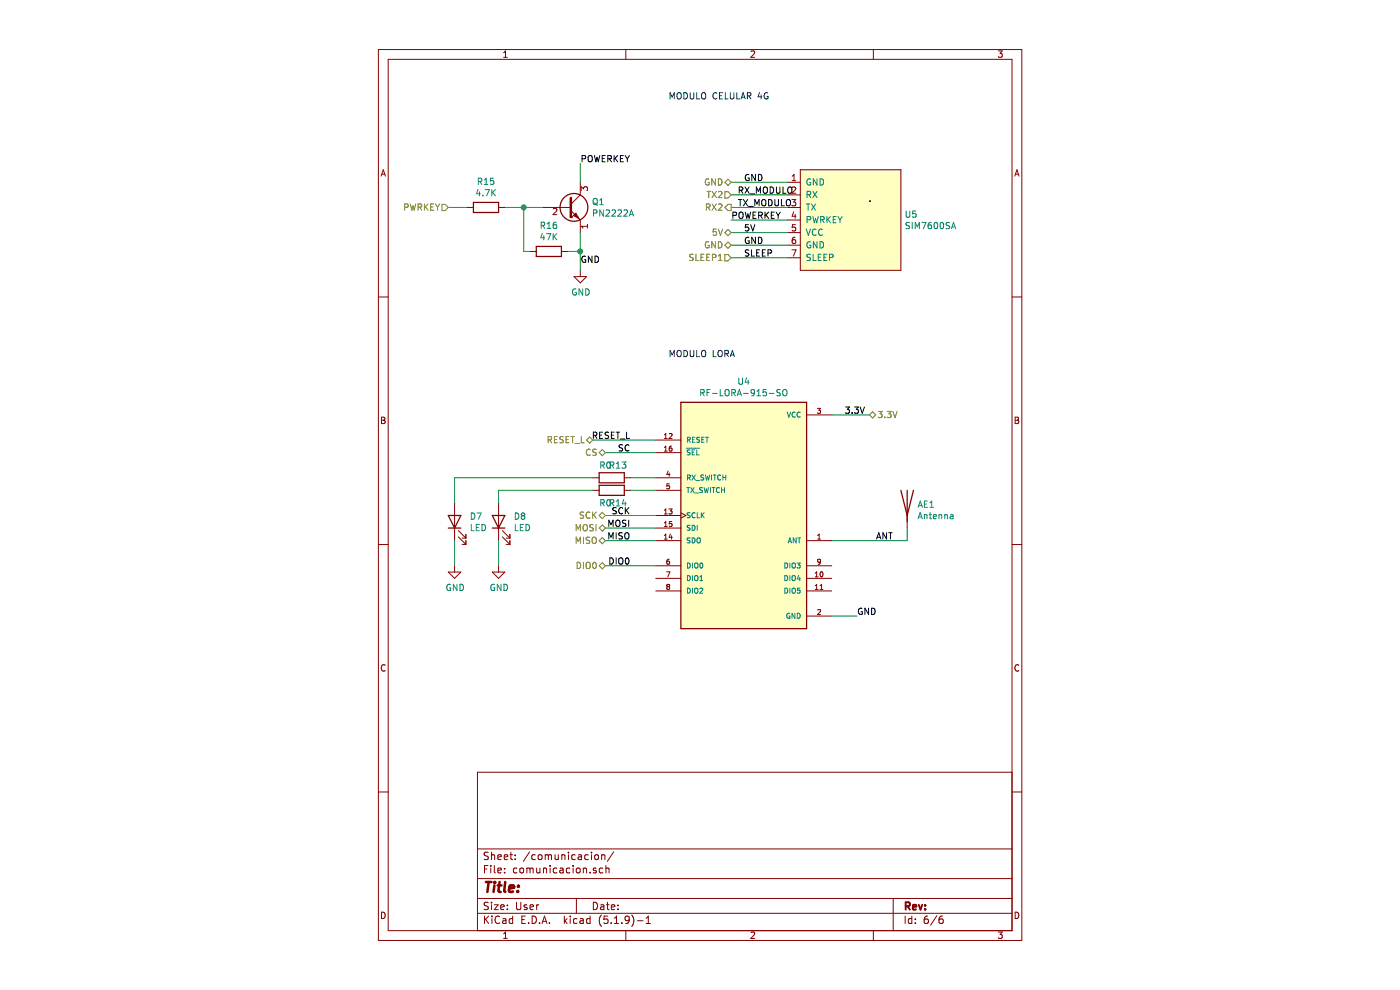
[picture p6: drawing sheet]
EESchema Schematic File Version 4
EELAYER 30 0
EELAYER END
$Descr User 5906 7874
encoding utf-8
Sheet 6 6
Title ""
Date ""
Rev ""
Comp ""
Comment1 ""
Comment2 ""
Comment3 ""
Comment4 ""
$EndDescr
Text Label 3300 1450 0    50   ~ 0
GND
Text Label 3300 1850 0    50   ~ 0
5V
Text Label 3300 1950 0    50   ~ 0
GND
Text Label 3300 2050 0    50   ~ 0
SLEEP
Text HLabel 3200 1450 0    50   BiDi ~ 0
GND
Text HLabel 3200 1650 0    50   Output ~ 0
RX2
Text HLabel 3200 1550 0    50   Input ~ 0
TX2
Text HLabel 950  1650 0    50   Input ~ 0
PWRKEY
Text HLabel 3200 1850 0    50   BiDi ~ 0
5V
Text HLabel 3200 1950 0    50   BiDi ~ 0
GND
Text HLabel 3200 2050 0    50   Input ~ 0
SLEEP1
Text Notes 2700 800  0    50   ~ 0
MODULO CELULAR 4G
Text HLabel 2200 4500 0    50   BiDi ~ 0
DIO0
Text HLabel 2100 3500 0    50   BiDi ~ 0
RESET_L
Text HLabel 2200 4300 0    50   BiDi ~ 0
MISO
Text HLabel 2200 4200 0    50   BiDi ~ 0
MOSI
Text HLabel 2200 4100 0    50   BiDi ~ 0
SCK
Text HLabel 2200 3600 0    50   BiDi ~ 0
CS
Text Label 2400 4500 2    50   ~ 0
DIO0
Text Label 2400 3500 2    50   ~ 0
RESET_L
Text Label 2400 4300 2    50   ~ 0
MISO
Text Label 2400 4200 2    50   ~ 0
MOSI
Text Label 2400 4100 2    50   ~ 0
SCK
Text Label 2400 3600 2    50   ~ 0
SC
$Comp
L RF-LORA-868-SO:RF-LORA-868-SO U4
U 1 1
P 3300 4100
F 0 "U4" H 3300 5167 50  0000 C CNN
F 1 "RF-LORA-915-SO" H 3300 5076 50  0000 C CNN
F 2 "RF-LORA-868-SO:XCVR_RF-LORA-868-SO" H 3300 4100 50  0001 L BNN
F 3 "https://media.digikey.com/pdf/Data%20Sheets/RF%20Solutions%20PDFs/RF-LORA.pdf" H 3300 4100 50  0001 L BNN
F 4 "RF SOLUTIONS" H 3300 4100 50  0001 L BNN "MANUFACTURER"
F 5 "" H 3300 4100 50  0001 L BNN "PARTREV"
F 6 "Manufacturer recommendations" H 3300 4100 50  0001 L BNN "STANDARD"
	1    3300 4100
	1    0    0    -1  
$EndComp
Text Label 4200 4900 0    50   ~ 0
GND
Text HLabel 4300 3300 2    50   BiDi ~ 0
3.3V
Text Label 4100 3300 0    50   ~ 0
3.3V
Wire Wire Line
	4000 3300 4300 3300
Text Notes 2700 2850 0    50   ~ 0
MODULO LORA
Wire Wire Line
	4200 4900 4000 4900
Wire Wire Line
	2200 4100 2600 4100
Wire Wire Line
	2600 4200 2200 4200
Wire Wire Line
	2200 4300 2600 4300
Wire Wire Line
	2200 3600 2600 3600
Wire Wire Line
	2100 3500 2600 3500
Wire Wire Line
	2200 4500 2600 4500
$Comp
L SIM7600SA:SIM7600SA U5
U 1 1
P 4150 1750
F 0 "U5" H 4578 1796 50  0000 L CNN
F 1 "SIM7600SA" H 4578 1705 50  0000 L CNN
F 2 "SIM7600SA:SIM7600SA" H 3800 2200 50  0001 C CNN
F 3 "https://www.simcom.com/product/SIM7600X.html" H 3800 2200 50  0001 C CNN
	1    4150 1750
	1    0    0    -1  
$EndComp
Text Label 3250 1550 0    50   ~ 0
RX_MODULO
Text Label 3250 1650 0    50   ~ 0
TX_MODULO
Wire Wire Line
	3200 1450 3650 1450
Wire Wire Line
	3200 1550 3650 1550
Wire Wire Line
	3200 1650 3650 1650
Wire Wire Line
	3200 1750 3650 1750
Wire Wire Line
	3200 1850 3650 1850
Wire Wire Line
	3200 1950 3650 1950
Wire Wire Line
	3200 2050 3650 2050
Text Label 3200 1750 0    50   ~ 0
POWERKEY
$Comp
L Device:R R13
U 1 1
P 2250 3800
F 0 "R13" V 2150 3850 50  0000 C CNN
F 1 "R0" V 2150 3750 50  0000 C CNN
F 2 "Resistor_SMD:R_0805_2012Metric" V 2180 3800 50  0001 C CNN
F 3 "~" H 2250 3800 50  0001 C CNN
	1    2250 3800
	0    1    1    0   
$EndComp
$Comp
L Device:R R14
U 1 1
P 2250 3900
F 0 "R14" V 2350 3950 50  0000 C CNN
F 1 "R0" V 2350 3850 50  0000 C CNN
F 2 "Resistor_SMD:R_0805_2012Metric" V 2180 3900 50  0001 C CNN
F 3 "~" H 2250 3900 50  0001 C CNN
	1    2250 3900
	0    1    1    0   
$EndComp
Wire Wire Line
	2600 3800 2400 3800
Wire Wire Line
	2600 3900 2400 3900
$Comp
L Device:Antenna AE1
U 1 1
P 4600 4000
F 0 "AE1" H 4680 3989 50  0000 L CNN
F 1 "Antenna" H 4680 3898 50  0000 L CNN
F 2 "RF_Antenna:Texas_SWRA416_868MHz_915MHz" H 4600 4000 50  0001 C CNN
F 3 "~" H 4600 4000 50  0001 C CNN
	1    4600 4000
	1    0    0    -1  
$EndComp
Wire Wire Line
	4000 4300 4600 4300
Wire Wire Line
	4600 4300 4600 4200
$Comp
L Device:R R15
U 1 1
P 1250 1650
F 0 "R15" V 1043 1650 50  0000 C CNN
F 1 "4.7K" V 1134 1650 50  0000 C CNN
F 2 "Resistor_SMD:R_0805_2012Metric" V 1180 1650 50  0001 C CNN
F 3 "~" H 1250 1650 50  0001 C CNN
	1    1250 1650
	0    1    1    0   
$EndComp
$Comp
L Device:R R16
U 1 1
P 1750 2000
F 0 "R16" V 1543 2000 50  0000 C CNN
F 1 "47K" V 1634 2000 50  0000 C CNN
F 2 "Resistor_SMD:R_0805_2012Metric" V 1680 2000 50  0001 C CNN
F 3 "~" H 1750 2000 50  0001 C CNN
	1    1750 2000
	0    1    1    0   
$EndComp
$Comp
L Transistor_BJT:PN2222A Q1
U 1 1
P 1900 1650
F 0 "Q1" H 2090 1696 50  0000 L CNN
F 1 "PN2222A" H 2090 1605 50  0000 L CNN
F 2 "Package_TO_SOT_SMD:SOT-23" H 2091 1559 50  0001 L CIN
F 3 "https://www.onsemi.com/pub/Collateral/PN2222-D.PDF" H 1900 1650 50  0001 L CNN
	1    1900 1650
	1    0    0    -1  
$EndComp
Wire Wire Line
	2000 1850 2000 2000
Wire Wire Line
	1700 1650 1550 1650
Wire Wire Line
	1550 2000 1550 1650
Connection ~ 1550 1650
Wire Wire Line
	1550 1650 1400 1650
Wire Wire Line
	1100 1650 950  1650
Wire Wire Line
	2000 1300 2000 1450
Wire Wire Line
	1600 2000 1550 2000
Wire Wire Line
	1900 2000 2000 2000
$Comp
L power:GND #PWR0140
U 1 1
P 2000 2150
F 0 "#PWR0140" H 2000 1900 50  0001 C CNN
F 1 "GND" H 2005 1977 50  0000 C CNN
F 2 "" H 2000 2150 50  0001 C CNN
F 3 "" H 2000 2150 50  0001 C CNN
	1    2000 2150
	1    0    0    -1  
$EndComp
Wire Wire Line
	2000 2150 2000 2000
Connection ~ 2000 2000
Text Label 2000 2100 0    50   ~ 0
GND
Text Label 2000 1300 0    50   ~ 0
POWERKEY
$Comp
L Device:LED D7
U 1 1
P 1000 4150
F 0 "D7" V 1039 4032 50  0000 R CNN
F 1 "LED" V 948 4032 50  0000 R CNN
F 2 "LED_SMD:LED_0805_2012Metric" H 1000 4150 50  0001 C CNN
F 3 "~" H 1000 4150 50  0001 C CNN
	1    1000 4150
	0    -1   -1   0   
$EndComp
$Comp
L Device:LED D8
U 1 1
P 1350 4150
F 0 "D8" V 1389 4032 50  0000 R CNN
F 1 "LED" V 1298 4032 50  0000 R CNN
F 2 "LED_SMD:LED_0805_2012Metric" H 1350 4150 50  0001 C CNN
F 3 "~" H 1350 4150 50  0001 C CNN
	1    1350 4150
	0    -1   -1   0   
$EndComp
Wire Wire Line
	2100 3900 1350 3900
Wire Wire Line
	1350 3900 1350 4000
Wire Wire Line
	2100 3800 1000 3800
Wire Wire Line
	1000 3800 1000 4000
$Comp
L power:GND #PWR0146
U 1 1
P 1000 4500
F 0 "#PWR0146" H 1000 4250 50  0001 C CNN
F 1 "GND" H 1005 4327 50  0000 C CNN
F 2 "" H 1000 4500 50  0001 C CNN
F 3 "" H 1000 4500 50  0001 C CNN
	1    1000 4500
	1    0    0    -1  
$EndComp
$Comp
L power:GND #PWR0147
U 1 1
P 1350 4500
F 0 "#PWR0147" H 1350 4250 50  0001 C CNN
F 1 "GND" H 1355 4327 50  0000 C CNN
F 2 "" H 1350 4500 50  0001 C CNN
F 3 "" H 1350 4500 50  0001 C CNN
	1    1350 4500
	1    0    0    -1  
$EndComp
Wire Wire Line
	1000 4500 1000 4300
Wire Wire Line
	1350 4500 1350 4300
$EndSCHEMATC
